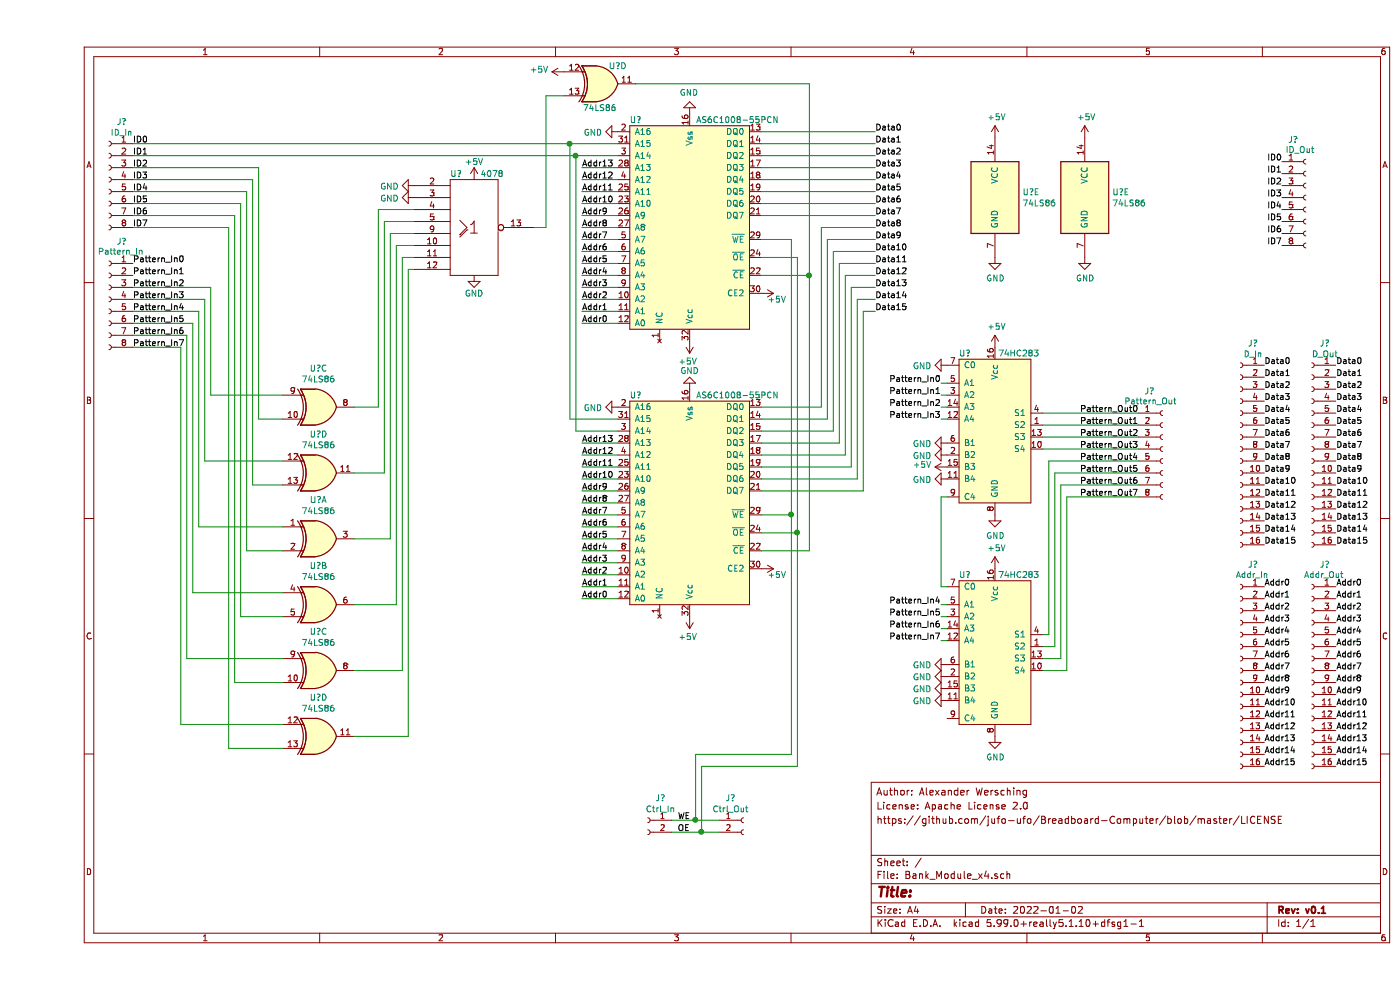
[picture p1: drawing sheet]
EESchema Schematic File Version 4
EELAYER 30 0
EELAYER END
$Descr A4 11693 8268
encoding utf-8
Sheet 1 1
Title ""
Date "2022-01-02"
Rev "v0.1"
Comp ""
Comment1 ""
Comment2 "https://github.com/jufo-ufo/Breadboard-Computer/blob/master/LICENSE"
Comment3 "License: Apache License 2.0"
Comment4 "Author: Alexander Wersching"
$EndDescr
$Comp
L Connector:Conn_01x16_Female J?
U 1 1
P 10650 3750
F 0 "J?" H 10542 4635 50  0000 C CNN
F 1 "D_Out" H 10542 4544 50  0000 C CNN
F 2 "" H 10650 3750 50  0001 C CNN
F 3 "~" H 10650 3750 50  0001 C CNN
	1    10650 3750
	-1   0    0    -1  
$EndComp
$Comp
L Connector:Conn_01x16_Female J?
U 1 1
P 10650 5600
F 0 "J?" H 10542 6485 50  0000 C CNN
F 1 "Addr_Out" H 10550 6400 50  0000 C CNN
F 2 "" H 10650 5600 50  0001 C CNN
F 3 "~" H 10650 5600 50  0001 C CNN
	1    10650 5600
	-1   0    0    -1  
$EndComp
$Comp
L Connector:Conn_01x08_Female J?
U 1 1
P 10600 1650
F 0 "J?" H 10492 2135 50  0000 C CNN
F 1 "ID_Out" H 10550 2050 50  0000 C CNN
F 2 "" H 10600 1650 50  0001 C CNN
F 3 "~" H 10600 1650 50  0001 C CNN
	1    10600 1650
	1    0    0    -1  
$EndComp
Text Label 800  2200 0    50   ~ 0
Pattern_In0
Text Label 800  2300 0    50   ~ 0
Pattern_In1
Text Label 800  2400 0    50   ~ 0
Pattern_In2
Text Label 800  2500 0    50   ~ 0
Pattern_In3
Text Label 800  2600 0    50   ~ 0
Pattern_In4
Text Label 800  2700 0    50   ~ 0
Pattern_In5
Text Label 800  2800 0    50   ~ 0
Pattern_In6
Text Label 800  2900 0    50   ~ 0
Pattern_In7
Text Label 10850 3050 0    50   ~ 0
Data0
Text Label 10850 3150 0    50   ~ 0
Data1
Text Label 10850 3250 0    50   ~ 0
Data2
Text Label 10850 3350 0    50   ~ 0
Data3
Text Label 10850 3450 0    50   ~ 0
Data4
Text Label 10850 3550 0    50   ~ 0
Data5
Text Label 10850 3650 0    50   ~ 0
Data6
Text Label 10850 3750 0    50   ~ 0
Data7
Text Label 10850 3850 0    50   ~ 0
Data8
Text Label 10850 3950 0    50   ~ 0
Data9
Text Label 10850 4050 0    50   ~ 0
Data10
Text Label 10850 4150 0    50   ~ 0
Data11
Text Label 10850 4250 0    50   ~ 0
Data12
Text Label 10850 4350 0    50   ~ 0
Data13
Text Label 10850 4450 0    50   ~ 0
Data14
Text Label 10850 4550 0    50   ~ 0
Data15
Text Label 10850 4900 0    50   ~ 0
Addr0
Text Label 10850 5000 0    50   ~ 0
Addr1
Text Label 10850 5100 0    50   ~ 0
Addr2
Text Label 10850 5200 0    50   ~ 0
Addr3
Text Label 10850 5300 0    50   ~ 0
Addr4
Text Label 10850 5400 0    50   ~ 0
Addr5
Text Label 10850 5500 0    50   ~ 0
Addr6
Text Label 10850 5600 0    50   ~ 0
Addr7
Text Label 10850 5700 0    50   ~ 0
Addr8
Text Label 10850 5800 0    50   ~ 0
Addr9
Text Label 10850 5900 0    50   ~ 0
Addr10
Text Label 10850 6000 0    50   ~ 0
Addr11
Text Label 10850 6100 0    50   ~ 0
Addr12
Text Label 10850 6200 0    50   ~ 0
Addr13
Text Label 10850 6300 0    50   ~ 0
Addr14
Text Label 10850 6400 0    50   ~ 0
Addr15
Text Label 800  1200 0    50   ~ 0
ID0
Text Label 800  1300 0    50   ~ 0
ID1
Text Label 800  1400 0    50   ~ 0
ID2
Text Label 800  1500 0    50   ~ 0
ID3
Text Label 800  1600 0    50   ~ 0
ID4
Text Label 800  1700 0    50   ~ 0
ID5
Text Label 800  1800 0    50   ~ 0
ID6
Text Label 800  1900 0    50   ~ 0
ID7
Text Label 10400 1350 2    50   ~ 0
ID0
Text Label 10400 1450 2    50   ~ 0
ID1
Text Label 10400 1550 2    50   ~ 0
ID2
Text Label 10400 1650 2    50   ~ 0
ID3
Text Label 10400 1750 2    50   ~ 0
ID4
Text Label 10400 1850 2    50   ~ 0
ID5
Text Label 10400 1950 2    50   ~ 0
ID6
Text Label 10400 2050 2    50   ~ 0
ID7
Text Label 10250 6400 0    50   ~ 0
Addr15
Text Label 10250 6300 0    50   ~ 0
Addr14
Text Label 10250 6200 0    50   ~ 0
Addr13
Text Label 10250 6100 0    50   ~ 0
Addr12
Text Label 10250 6000 0    50   ~ 0
Addr11
Text Label 10250 5900 0    50   ~ 0
Addr10
Text Label 10250 5800 0    50   ~ 0
Addr9
Text Label 10250 5700 0    50   ~ 0
Addr8
Text Label 10250 5600 0    50   ~ 0
Addr7
Text Label 10250 5500 0    50   ~ 0
Addr6
Text Label 10250 5400 0    50   ~ 0
Addr5
Text Label 10250 5300 0    50   ~ 0
Addr4
Text Label 10250 5200 0    50   ~ 0
Addr3
Text Label 10250 5100 0    50   ~ 0
Addr2
Text Label 10250 5000 0    50   ~ 0
Addr1
Text Label 10250 4900 0    50   ~ 0
Addr0
Text Label 10250 4550 0    50   ~ 0
Data15
Text Label 10250 4450 0    50   ~ 0
Data14
Text Label 10250 4350 0    50   ~ 0
Data13
Text Label 10250 4250 0    50   ~ 0
Data12
Text Label 10250 4150 0    50   ~ 0
Data11
Text Label 10250 4050 0    50   ~ 0
Data10
Text Label 10250 3950 0    50   ~ 0
Data9
Text Label 10250 3850 0    50   ~ 0
Data8
Text Label 10250 3750 0    50   ~ 0
Data7
Text Label 10250 3650 0    50   ~ 0
Data6
Text Label 10250 3550 0    50   ~ 0
Data5
Text Label 10250 3450 0    50   ~ 0
Data4
Text Label 10250 3350 0    50   ~ 0
Data3
Text Label 10250 3250 0    50   ~ 0
Data2
Text Label 10250 3150 0    50   ~ 0
Data1
Text Label 10250 3050 0    50   ~ 0
Data0
$Comp
L Connector:Conn_01x16_Female J?
U 1 1
P 10050 5600
F 0 "J?" H 9942 6485 50  0000 C CNN
F 1 "Addr_In" H 9950 6400 50  0000 C CNN
F 2 "" H 10050 5600 50  0001 C CNN
F 3 "~" H 10050 5600 50  0001 C CNN
	1    10050 5600
	-1   0    0    -1  
$EndComp
$Comp
L Connector:Conn_01x16_Female J?
U 1 1
P 10050 3750
F 0 "J?" H 9942 4635 50  0000 C CNN
F 1 "D_In" H 9942 4544 50  0000 C CNN
F 2 "" H 10050 3750 50  0001 C CNN
F 3 "~" H 10050 3750 50  0001 C CNN
	1    10050 3750
	-1   0    0    -1  
$EndComp
$Comp
L 74xx:74LS86 U?
U 1 1
P 2350 4500
F 0 "U?" H 2350 4825 50  0000 C CNN
F 1 "74LS86" H 2350 4734 50  0000 C CNN
F 2 "" H 2350 4500 50  0001 C CNN
F 3 "74xx/74ls86.pdf" H 2350 4500 50  0001 C CNN
	1    2350 4500
	1    0    0    -1  
$EndComp
$Comp
L 74xx:74LS86 U?
U 2 1
P 2350 5050
F 0 "U?" H 2350 5375 50  0000 C CNN
F 1 "74LS86" H 2350 5284 50  0000 C CNN
F 2 "" H 2350 5050 50  0001 C CNN
F 3 "74xx/74ls86.pdf" H 2350 5050 50  0001 C CNN
	2    2350 5050
	1    0    0    -1  
$EndComp
$Comp
L 74xx:74LS86 U?
U 3 1
P 2350 3400
F 0 "U?" H 2350 3725 50  0000 C CNN
F 1 "74LS86" H 2350 3634 50  0000 C CNN
F 2 "" H 2350 3400 50  0001 C CNN
F 3 "74xx/74ls86.pdf" H 2350 3400 50  0001 C CNN
	3    2350 3400
	1    0    0    -1  
$EndComp
$Comp
L 74xx:74LS86 U?
U 3 1
P 2350 5600
F 0 "U?" H 2350 5925 50  0000 C CNN
F 1 "74LS86" H 2350 5834 50  0000 C CNN
F 2 "" H 2350 5600 50  0001 C CNN
F 3 "74xx/74ls86.pdf" H 2350 5600 50  0001 C CNN
	3    2350 5600
	1    0    0    -1  
$EndComp
$Comp
L 74xx:74LS86 U?
U 4 1
P 2350 3950
F 0 "U?" H 2350 4275 50  0000 C CNN
F 1 "74LS86" H 2350 4184 50  0000 C CNN
F 2 "" H 2350 3950 50  0001 C CNN
F 3 "74xx/74ls86.pdf" H 2350 3950 50  0001 C CNN
	4    2350 3950
	1    0    0    -1  
$EndComp
$Comp
L 74xx:74LS86 U?
U 4 1
P 2350 6150
F 0 "U?" H 2350 6475 50  0000 C CNN
F 1 "74LS86" H 2350 6384 50  0000 C CNN
F 2 "" H 2350 6150 50  0001 C CNN
F 3 "74xx/74ls86.pdf" H 2350 6150 50  0001 C CNN
	4    2350 6150
	1    0    0    -1  
$EndComp
$Comp
L 74xx:74LS86 U?
U 5 1
P 8000 1650
F 0 "U?" H 8230 1696 50  0000 L CNN
F 1 "74LS86" H 8230 1605 50  0000 L CNN
F 2 "" H 8000 1650 50  0001 C CNN
F 3 "74xx/74ls86.pdf" H 8000 1650 50  0001 C CNN
	5    8000 1650
	1    0    0    -1  
$EndComp
$Comp
L 74xx:74LS86 U?
U 5 1
P 8750 1650
F 0 "U?" H 8980 1696 50  0000 L CNN
F 1 "74LS86" H 8980 1605 50  0000 L CNN
F 2 "" H 8750 1650 50  0001 C CNN
F 3 "74xx/74ls86.pdf" H 8750 1650 50  0001 C CNN
	5    8750 1650
	1    0    0    -1  
$EndComp
$Comp
L power:+5V #PWR?
U 1 1
P 8000 1150
F 0 "#PWR?" H 8000 1000 50  0001 C CNN
F 1 "+5V" H 8015 1323 50  0000 C CNN
F 2 "" H 8000 1150 50  0001 C CNN
F 3 "" H 8000 1150 50  0001 C CNN
	1    8000 1150
	1    0    0    -1  
$EndComp
$Comp
L power:+5V #PWR?
U 1 1
P 8750 1150
F 0 "#PWR?" H 8750 1000 50  0001 C CNN
F 1 "+5V" H 8765 1323 50  0000 C CNN
F 2 "" H 8750 1150 50  0001 C CNN
F 3 "" H 8750 1150 50  0001 C CNN
	1    8750 1150
	1    0    0    -1  
$EndComp
$Comp
L power:GND #PWR?
U 1 1
P 8000 2150
F 0 "#PWR?" H 8000 1900 50  0001 C CNN
F 1 "GND" H 8005 1977 50  0000 C CNN
F 2 "" H 8000 2150 50  0001 C CNN
F 3 "" H 8000 2150 50  0001 C CNN
	1    8000 2150
	1    0    0    -1  
$EndComp
$Comp
L power:GND #PWR?
U 1 1
P 8750 2150
F 0 "#PWR?" H 8750 1900 50  0001 C CNN
F 1 "GND" H 8755 1977 50  0000 C CNN
F 2 "" H 8750 2150 50  0001 C CNN
F 3 "" H 8750 2150 50  0001 C CNN
	1    8750 2150
	1    0    0    -1  
$EndComp
Wire Wire Line
	1450 3300 2050 3300
Wire Wire Line
	1400 2500 1400 3850
Wire Wire Line
	1400 3850 2050 3850
Wire Wire Line
	1350 4400 2050 4400
Wire Wire Line
	1450 2400 1450 3300
Wire Wire Line
	1350 2600 1350 4400
Wire Wire Line
	1300 2700 1300 4950
Wire Wire Line
	1300 4950 2050 4950
Wire Wire Line
	2050 5500 1250 5500
Wire Wire Line
	1250 5500 1250 2800
Wire Wire Line
	1200 2900 1200 6050
Wire Wire Line
	1200 6050 2050 6050
Wire Wire Line
	1600 1900 1600 6250
Wire Wire Line
	1600 6250 2050 6250
Wire Wire Line
	1650 1800 1650 5700
Wire Wire Line
	1650 5700 2050 5700
Wire Wire Line
	2050 5150 1700 5150
Wire Wire Line
	1700 5150 1700 1700
Wire Wire Line
	1750 1600 1750 4600
Wire Wire Line
	1750 4600 2050 4600
Wire Wire Line
	1800 1500 1800 4050
Wire Wire Line
	1800 4050 2050 4050
Wire Wire Line
	2050 3500 1850 3500
Wire Wire Line
	1850 3500 1850 1400
Wire Wire Line
	2850 1750 2850 3400
Wire Wire Line
	2850 3400 2650 3400
Wire Wire Line
	2900 1850 2900 3950
Wire Wire Line
	2900 3950 2650 3950
Wire Wire Line
	2650 4500 2950 4500
Wire Wire Line
	2950 4500 2950 1950
Wire Wire Line
	3000 2050 3000 5050
Wire Wire Line
	3000 5050 2650 5050
Wire Wire Line
	2650 5600 3050 5600
Wire Wire Line
	3050 5600 3050 2150
Wire Wire Line
	3100 2250 3100 6150
Wire Wire Line
	3100 6150 2650 6150
$Comp
L power:GND #PWR?
U 1 1
P 3650 2300
F 0 "#PWR?" H 3650 2050 50  0001 C CNN
F 1 "GND" H 3650 2150 50  0000 C CNN
F 2 "" H 3650 2300 50  0001 C CNN
F 3 "" H 3650 2300 50  0001 C CNN
	1    3650 2300
	1    0    0    -1  
$EndComp
$Comp
L power:+5V #PWR?
U 1 1
P 3650 1500
F 0 "#PWR?" H 3650 1350 50  0001 C CNN
F 1 "+5V" H 3650 1650 50  0000 C CNN
F 2 "" H 3650 1500 50  0001 C CNN
F 3 "" H 3650 1500 50  0001 C CNN
	1    3650 1500
	1    0    0    -1  
$EndComp
Wire Wire Line
	2950 1950 3150 1950
Wire Wire Line
	3150 1850 2900 1850
Wire Wire Line
	3150 1750 2850 1750
Wire Wire Line
	3150 2250 3100 2250
Wire Wire Line
	3050 2150 3150 2150
Wire Wire Line
	3150 2050 3000 2050
$Comp
L 4xxx_IEEE:4078 U?
U 1 1
P 3650 1900
F 0 "U?" H 3500 2350 50  0000 C CNN
F 1 "4078" H 3800 2350 50  0000 C CNN
F 2 "" H 3650 1900 50  0001 C CNN
F 3 "" H 3650 1900 50  0001 C CNN
	1    3650 1900
	1    0    0    -1  
$EndComp
Text Label 4550 2700 0    50   ~ 0
Addr0
Text Label 4550 2600 0    50   ~ 0
Addr1
Text Label 4550 2500 0    50   ~ 0
Addr2
Text Label 4550 2400 0    50   ~ 0
Addr3
Text Label 4550 2300 0    50   ~ 0
Addr4
Text Label 4550 2200 0    50   ~ 0
Addr5
Text Label 4550 2100 0    50   ~ 0
Addr6
Text Label 4550 2000 0    50   ~ 0
Addr7
Text Label 4550 1900 0    50   ~ 0
Addr8
Text Label 4550 1800 0    50   ~ 0
Addr9
Text Label 4550 1700 0    50   ~ 0
Addr10
Text Label 4550 1600 0    50   ~ 0
Addr11
Text Label 4550 1500 0    50   ~ 0
Addr12
Text Label 4550 1400 0    50   ~ 0
Addr13
Wire Wire Line
	4850 1400 4550 1400
Wire Wire Line
	4550 1500 4850 1500
Wire Wire Line
	4850 1600 4550 1600
Wire Wire Line
	4550 1700 4850 1700
Wire Wire Line
	4550 1800 4850 1800
Wire Wire Line
	4850 1900 4550 1900
Wire Wire Line
	4550 2000 4850 2000
Wire Wire Line
	4850 2100 4550 2100
Wire Wire Line
	4550 2200 4850 2200
Wire Wire Line
	4850 2300 4550 2300
Wire Wire Line
	4550 2400 4850 2400
Wire Wire Line
	4850 2500 4550 2500
Wire Wire Line
	4850 2600 4550 2600
Wire Wire Line
	4550 2700 4850 2700
Text Label 4550 5000 0    50   ~ 0
Addr0
Text Label 4550 4900 0    50   ~ 0
Addr1
Text Label 4550 4800 0    50   ~ 0
Addr2
Text Label 4550 4700 0    50   ~ 0
Addr3
Text Label 4550 4600 0    50   ~ 0
Addr4
Text Label 4550 4500 0    50   ~ 0
Addr5
Text Label 4550 4400 0    50   ~ 0
Addr6
Text Label 4550 4300 0    50   ~ 0
Addr7
Text Label 4550 4200 0    50   ~ 0
Addr8
Text Label 4550 4100 0    50   ~ 0
Addr9
Text Label 4550 4000 0    50   ~ 0
Addr10
Text Label 4550 3900 0    50   ~ 0
Addr11
Text Label 4550 3800 0    50   ~ 0
Addr12
Text Label 4550 3700 0    50   ~ 0
Addr13
Wire Wire Line
	4850 3700 4550 3700
Wire Wire Line
	4550 3800 4850 3800
Wire Wire Line
	4850 3900 4550 3900
Wire Wire Line
	4550 4000 4850 4000
Wire Wire Line
	4550 4100 4850 4100
Wire Wire Line
	4850 4200 4550 4200
Wire Wire Line
	4550 4300 4850 4300
Wire Wire Line
	4850 4400 4550 4400
Wire Wire Line
	4550 4500 4850 4500
Wire Wire Line
	4850 4600 4550 4600
Wire Wire Line
	4550 4700 4850 4700
Wire Wire Line
	4850 4800 4550 4800
Wire Wire Line
	4850 4900 4550 4900
Wire Wire Line
	4550 5000 4850 5000
Wire Wire Line
	4500 3600 4850 3600
Wire Wire Line
	6450 2300 6050 2300
Wire Wire Line
	6450 4600 6050 4600
Wire Wire Line
	6550 3400 6550 1900
Wire Wire Line
	6550 1900 7000 1900
Wire Wire Line
	7000 2000 6600 2000
Wire Wire Line
	6600 2000 6600 3500
Wire Wire Line
	6650 3600 6650 2100
Wire Wire Line
	6650 2100 7000 2100
Wire Wire Line
	7000 2200 6700 2200
Wire Wire Line
	6700 2200 6700 3700
Wire Wire Line
	7000 2400 6800 2400
Wire Wire Line
	6800 2400 6800 3900
Wire Wire Line
	7000 2500 6850 2500
Wire Wire Line
	6850 2500 6850 4000
Wire Wire Line
	6850 4000 6050 4000
Wire Wire Line
	7000 2600 6900 2600
Wire Wire Line
	6900 2600 6900 4100
Text Label 7000 1100 0    50   ~ 0
Data0
Text Label 7000 1200 0    50   ~ 0
Data1
Text Label 7000 1300 0    50   ~ 0
Data2
Text Label 7000 1400 0    50   ~ 0
Data3
Text Label 7000 1500 0    50   ~ 0
Data4
Text Label 7000 1600 0    50   ~ 0
Data5
Text Label 7000 1700 0    50   ~ 0
Data6
Text Label 7000 1800 0    50   ~ 0
Data7
Text Label 7000 1900 0    50   ~ 0
Data8
Text Label 7000 2000 0    50   ~ 0
Data9
Text Label 7000 2100 0    50   ~ 0
Data10
Text Label 7000 2200 0    50   ~ 0
Data11
Text Label 7000 2300 0    50   ~ 0
Data12
Text Label 7000 2400 0    50   ~ 0
Data13
Text Label 7000 2500 0    50   ~ 0
Data14
Text Label 7000 2600 0    50   ~ 0
Data15
Wire Wire Line
	6050 4300 6300 4300
Wire Wire Line
	6300 4300 6300 2000
Wire Wire Line
	6300 2000 6050 2000
Wire Wire Line
	6050 2150 6350 2150
Wire Wire Line
	6350 2150 6350 4450
Wire Wire Line
	6050 1800 7000 1800
Wire Wire Line
	6050 1700 7000 1700
Wire Wire Line
	6050 1100 7000 1100
Wire Wire Line
	6050 1200 7000 1200
Wire Wire Line
	6050 1300 7000 1300
Wire Wire Line
	6050 1400 7000 1400
Wire Wire Line
	6050 1500 7000 1500
Wire Wire Line
	6050 1600 7000 1600
$Comp
L Computer_Component_Library:74HC283 U?
U 1 1
P 8000 3600
F 0 "U?" H 7750 4250 50  0000 C CNN
F 1 "74HC283" H 8200 4250 50  0000 C CNN
F 2 "" H 6300 5550 50  0001 C CNN
F 3 "" H 6300 5550 50  0001 C CNN
	1    8000 3600
	1    0    0    -1  
$EndComp
$Comp
L power:GND #PWR?
U 1 1
P 8000 4300
F 0 "#PWR?" H 8000 4050 50  0001 C CNN
F 1 "GND" H 8005 4127 50  0000 C CNN
F 2 "" H 8000 4300 50  0001 C CNN
F 3 "" H 8000 4300 50  0001 C CNN
	1    8000 4300
	1    0    0    -1  
$EndComp
$Comp
L power:GND #PWR?
U 1 1
P 7600 3050
F 0 "#PWR?" H 7600 2800 50  0001 C CNN
F 1 "GND" V 7605 2922 50  0000 R CNN
F 2 "" H 7600 3050 50  0001 C CNN
F 3 "" H 7600 3050 50  0001 C CNN
	1    7600 3050
	0    1    1    0   
$EndComp
$Comp
L power:+5V #PWR?
U 1 1
P 8000 2900
F 0 "#PWR?" H 8000 2750 50  0001 C CNN
F 1 "+5V" H 8015 3073 50  0000 C CNN
F 2 "" H 8000 2900 50  0001 C CNN
F 3 "" H 8000 2900 50  0001 C CNN
	1    8000 2900
	1    0    0    -1  
$EndComp
$Comp
L Computer_Component_Library:74HC283 U?
U 1 1
P 8000 5450
F 0 "U?" H 7750 6100 50  0000 C CNN
F 1 "74HC283" H 8200 6100 50  0000 C CNN
F 2 "" H 6300 7400 50  0001 C CNN
F 3 "" H 6300 7400 50  0001 C CNN
	1    8000 5450
	1    0    0    -1  
$EndComp
$Comp
L power:GND #PWR?
U 1 1
P 8000 6150
F 0 "#PWR?" H 8000 5900 50  0001 C CNN
F 1 "GND" H 8005 5977 50  0000 C CNN
F 2 "" H 8000 6150 50  0001 C CNN
F 3 "" H 8000 6150 50  0001 C CNN
	1    8000 6150
	1    0    0    -1  
$EndComp
$Comp
L power:+5V #PWR?
U 1 1
P 8000 4750
F 0 "#PWR?" H 8000 4600 50  0001 C CNN
F 1 "+5V" H 8015 4923 50  0000 C CNN
F 2 "" H 8000 4750 50  0001 C CNN
F 3 "" H 8000 4750 50  0001 C CNN
	1    8000 4750
	1    0    0    -1  
$EndComp
Wire Wire Line
	7600 4150 7550 4150
Wire Wire Line
	7550 4150 7550 4900
Wire Wire Line
	7550 4900 7600 4900
$Comp
L power:+5V #PWR?
U 1 1
P 7600 3900
F 0 "#PWR?" H 7600 3750 50  0001 C CNN
F 1 "+5V" V 7615 4028 50  0000 L CNN
F 2 "" H 7600 3900 50  0001 C CNN
F 3 "" H 7600 3900 50  0001 C CNN
	1    7600 3900
	0    -1   -1   0   
$EndComp
$Comp
L power:GND #PWR?
U 1 1
P 7600 3700
F 0 "#PWR?" H 7600 3450 50  0001 C CNN
F 1 "GND" V 7605 3572 50  0000 R CNN
F 2 "" H 7600 3700 50  0001 C CNN
F 3 "" H 7600 3700 50  0001 C CNN
	1    7600 3700
	0    1    1    0   
$EndComp
$Comp
L power:GND #PWR?
U 1 1
P 7600 4000
F 0 "#PWR?" H 7600 3750 50  0001 C CNN
F 1 "GND" V 7605 3872 50  0000 R CNN
F 2 "" H 7600 4000 50  0001 C CNN
F 3 "" H 7600 4000 50  0001 C CNN
	1    7600 4000
	0    1    1    0   
$EndComp
$Comp
L power:GND #PWR?
U 1 1
P 7600 3800
F 0 "#PWR?" H 7600 3550 50  0001 C CNN
F 1 "GND" V 7605 3672 50  0000 R CNN
F 2 "" H 7600 3800 50  0001 C CNN
F 3 "" H 7600 3800 50  0001 C CNN
	1    7600 3800
	0    1    1    0   
$EndComp
$Comp
L power:GND #PWR?
U 1 1
P 7600 5550
F 0 "#PWR?" H 7600 5300 50  0001 C CNN
F 1 "GND" V 7605 5422 50  0000 R CNN
F 2 "" H 7600 5550 50  0001 C CNN
F 3 "" H 7600 5550 50  0001 C CNN
	1    7600 5550
	0    1    1    0   
$EndComp
$Comp
L power:GND #PWR?
U 1 1
P 7600 5650
F 0 "#PWR?" H 7600 5400 50  0001 C CNN
F 1 "GND" V 7605 5522 50  0000 R CNN
F 2 "" H 7600 5650 50  0001 C CNN
F 3 "" H 7600 5650 50  0001 C CNN
	1    7600 5650
	0    1    1    0   
$EndComp
$Comp
L power:GND #PWR?
U 1 1
P 7600 5750
F 0 "#PWR?" H 7600 5500 50  0001 C CNN
F 1 "GND" V 7605 5622 50  0000 R CNN
F 2 "" H 7600 5750 50  0001 C CNN
F 3 "" H 7600 5750 50  0001 C CNN
	1    7600 5750
	0    1    1    0   
$EndComp
$Comp
L power:GND #PWR?
U 1 1
P 7600 5850
F 0 "#PWR?" H 7600 5600 50  0001 C CNN
F 1 "GND" V 7605 5722 50  0000 R CNN
F 2 "" H 7600 5850 50  0001 C CNN
F 3 "" H 7600 5850 50  0001 C CNN
	1    7600 5850
	0    1    1    0   
$EndComp
$Comp
L Connector:Conn_01x08_Female J?
U 1 1
P 9400 3750
F 0 "J?" H 9292 4235 50  0000 C CNN
F 1 "Pattern_Out" H 9300 4150 50  0000 C CNN
F 2 "" H 9400 3750 50  0001 C CNN
F 3 "~" H 9400 3750 50  0001 C CNN
	1    9400 3750
	1    0    0    -1  
$EndComp
Wire Wire Line
	8450 5300 8400 5300
Wire Wire Line
	8400 5400 8500 5400
Wire Wire Line
	8550 5500 8400 5500
Wire Wire Line
	8400 5600 8600 5600
Wire Wire Line
	8600 5600 8600 4150
Wire Wire Line
	8550 4050 8550 5500
Wire Wire Line
	8500 5400 8500 3950
Wire Wire Line
	8450 3850 8450 5300
Wire Wire Line
	8600 4150 9200 4150
Wire Wire Line
	9200 4050 8550 4050
Wire Wire Line
	8500 3950 9200 3950
Wire Wire Line
	9200 3850 8450 3850
Wire Wire Line
	8400 3750 9200 3750
Wire Wire Line
	8400 3650 9200 3650
Wire Wire Line
	8400 3550 9200 3550
Wire Wire Line
	8400 3450 9200 3450
Text Label 9200 4150 2    50   ~ 0
Pattern_Out7
Text Label 9200 4050 2    50   ~ 0
Pattern_Out6
Text Label 9200 3950 2    50   ~ 0
Pattern_Out5
Text Label 9200 3850 2    50   ~ 0
Pattern_Out4
Text Label 9200 3750 2    50   ~ 0
Pattern_Out3
Text Label 9200 3650 2    50   ~ 0
Pattern_Out2
Text Label 9200 3550 2    50   ~ 0
Pattern_Out1
Text Label 9200 3450 2    50   ~ 0
Pattern_Out0
Connection ~ 6450 2300
Wire Wire Line
	6450 2300 6450 4600
Wire Wire Line
	800  1900 1600 1900
Wire Wire Line
	800  1800 1650 1800
Wire Wire Line
	1700 1700 800  1700
Wire Wire Line
	800  1600 1750 1600
Wire Wire Line
	800  1500 1800 1500
Wire Wire Line
	1850 1400 800  1400
$Comp
L Connector:Conn_01x08_Female J?
U 1 1
P 600 1500
F 0 "J?" H 492 1985 50  0000 C CNN
F 1 "ID_In" H 492 1894 50  0000 C CNN
F 2 "" H 600 1500 50  0001 C CNN
F 3 "~" H 600 1500 50  0001 C CNN
	1    600  1500
	-1   0    0    -1  
$EndComp
Wire Wire Line
	800  2900 1200 2900
Wire Wire Line
	1250 2800 800  2800
Wire Wire Line
	800  2700 1300 2700
Wire Wire Line
	800  2600 1350 2600
Wire Wire Line
	800  2500 1400 2500
Wire Wire Line
	800  2400 1450 2400
$Comp
L Connector:Conn_01x08_Female J?
U 1 1
P 600 2500
F 0 "J?" H 492 2985 50  0000 C CNN
F 1 "Pattern_In" H 500 2900 50  0000 C CNN
F 2 "" H 600 2500 50  0001 C CNN
F 3 "~" H 600 2500 50  0001 C CNN
	1    600  2500
	-1   0    0    -1  
$EndComp
$Comp
L power:GND #PWR?
U 1 1
P 3150 1550
F 0 "#PWR?" H 3150 1300 50  0001 C CNN
F 1 "GND" V 3155 1422 50  0000 R CNN
F 2 "" H 3150 1550 50  0001 C CNN
F 3 "" H 3150 1550 50  0001 C CNN
	1    3150 1550
	0    1    1    0   
$EndComp
Wire Wire Line
	6900 4100 6050 4100
Wire Wire Line
	6800 3900 6050 3900
Wire Wire Line
	6700 3700 6050 3700
Wire Wire Line
	6050 3600 6650 3600
Wire Wire Line
	6600 3500 6050 3500
Wire Wire Line
	6050 3400 6550 3400
Text Label 5350 6850 0    50   ~ 0
WE
Text Label 5350 6950 0    50   ~ 0
OE
$Comp
L Connector:Conn_01x02_Female J?
U 1 1
P 5100 6850
F 0 "J?" H 4992 7035 50  0000 C CNN
F 1 "Ctrl_In" H 4992 6944 50  0000 C CNN
F 2 "" H 5100 6850 50  0001 C CNN
F 3 "~" H 5100 6850 50  0001 C CNN
	1    5100 6850
	-1   0    0    -1  
$EndComp
$Comp
L Connector:Conn_01x02_Female J?
U 1 1
P 5900 6850
F 0 "J?" H 5792 7035 50  0000 C CNN
F 1 "Ctrl_Out" H 5792 6944 50  0000 C CNN
F 2 "" H 5900 6850 50  0001 C CNN
F 3 "~" H 5900 6850 50  0001 C CNN
	1    5900 6850
	1    0    0    -1  
$EndComp
$Comp
L Computer_Component_Library:AS6C1008-55PCN U?
U 1 1
P 5450 1900
F 0 "U?" H 5000 2800 50  0000 C CNN
F 1 "AS6C1008-55PCN" H 5850 2800 50  0000 C CNN
F 2 "" H 5250 1900 50  0001 C CNN
F 3 "" H 5250 1900 50  0001 C CNN
	1    5450 1900
	1    0    0    -1  
$EndComp
$Comp
L Computer_Component_Library:AS6C1008-55PCN U?
U 1 1
P 5450 4200
F 0 "U?" H 5000 5100 50  0000 C CNN
F 1 "AS6C1008-55PCN" H 5850 5100 50  0000 C CNN
F 2 "" H 5250 4200 50  0001 C CNN
F 3 "" H 5250 4200 50  0001 C CNN
	1    5450 4200
	1    0    0    -1  
$EndComp
Wire Wire Line
	6750 3800 6050 3800
Wire Wire Line
	7000 2300 6750 2300
Wire Wire Line
	6750 2300 6750 3800
Connection ~ 6300 4300
Wire Wire Line
	6300 4300 6300 6300
Wire Wire Line
	6350 4450 6050 4450
Wire Wire Line
	6350 4450 6350 6400
Connection ~ 6350 4450
$Comp
L power:+5V #PWR?
U 1 1
P 6050 4750
F 0 "#PWR?" H 6050 4600 50  0001 C CNN
F 1 "+5V" V 6100 4800 50  0000 L CNN
F 2 "" H 6050 4750 50  0001 C CNN
F 3 "" H 6050 4750 50  0001 C CNN
	1    6050 4750
	0    1    1    0   
$EndComp
$Comp
L power:+5V #PWR?
U 1 1
P 6050 2450
F 0 "#PWR?" H 6050 2300 50  0001 C CNN
F 1 "+5V" V 6100 2500 50  0000 L CNN
F 2 "" H 6050 2450 50  0001 C CNN
F 3 "" H 6050 2450 50  0001 C CNN
	1    6050 2450
	0    1    1    0   
$EndComp
$Comp
L power:+5V #PWR?
U 1 1
P 5450 5150
F 0 "#PWR?" H 5450 5000 50  0001 C CNN
F 1 "+5V" H 5465 5323 50  0000 C CNN
F 2 "" H 5450 5150 50  0001 C CNN
F 3 "" H 5450 5150 50  0001 C CNN
	1    5450 5150
	-1   0    0    1   
$EndComp
$Comp
L power:+5V #PWR?
U 1 1
P 5450 2850
F 0 "#PWR?" H 5450 2700 50  0001 C CNN
F 1 "+5V" H 5465 3023 50  0000 C CNN
F 2 "" H 5450 2850 50  0001 C CNN
F 3 "" H 5450 2850 50  0001 C CNN
	1    5450 2850
	-1   0    0    1   
$EndComp
$Comp
L power:GND #PWR?
U 1 1
P 5450 3250
F 0 "#PWR?" H 5450 3000 50  0001 C CNN
F 1 "GND" H 5450 3100 50  0000 C CNN
F 2 "" H 5450 3250 50  0001 C CNN
F 3 "" H 5450 3250 50  0001 C CNN
	1    5450 3250
	-1   0    0    1   
$EndComp
$Comp
L power:GND #PWR?
U 1 1
P 5450 950
F 0 "#PWR?" H 5450 700 50  0001 C CNN
F 1 "GND" H 5455 777 50  0000 C CNN
F 2 "" H 5450 950 50  0001 C CNN
F 3 "" H 5450 950 50  0001 C CNN
	1    5450 950 
	-1   0    0    1   
$EndComp
Wire Wire Line
	4500 3600 4500 1300
Wire Wire Line
	4500 1300 4850 1300
Wire Wire Line
	4850 1200 4450 1200
Wire Wire Line
	4450 1200 4450 3500
Wire Wire Line
	4450 3500 4850 3500
$Comp
L power:GND #PWR?
U 1 1
P 4850 3400
F 0 "#PWR?" H 4850 3150 50  0001 C CNN
F 1 "GND" V 4855 3272 50  0000 R CNN
F 2 "" H 4850 3400 50  0001 C CNN
F 3 "" H 4850 3400 50  0001 C CNN
	1    4850 3400
	0    1    1    0   
$EndComp
$Comp
L power:GND #PWR?
U 1 1
P 4850 1100
F 0 "#PWR?" H 4850 850 50  0001 C CNN
F 1 "GND" V 4855 972 50  0000 R CNN
F 2 "" H 4850 1100 50  0001 C CNN
F 3 "" H 4850 1100 50  0001 C CNN
	1    4850 1100
	0    1    1    0   
$EndComp
Wire Wire Line
	4450 1200 800  1200
Connection ~ 4450 1200
Connection ~ 4500 1300
Wire Wire Line
	4250 1900 4150 1900
Wire Wire Line
	5550 6400 6350 6400
Wire Wire Line
	5500 6300 6300 6300
Text Label 7550 3200 2    50   ~ 0
Pattern_In0
Text Label 7550 3300 2    50   ~ 0
Pattern_In1
Text Label 7550 3400 2    50   ~ 0
Pattern_In2
Text Label 7550 3500 2    50   ~ 0
Pattern_In3
Text Label 7550 5050 2    50   ~ 0
Pattern_In4
Text Label 7550 5150 2    50   ~ 0
Pattern_In5
Text Label 7550 5250 2    50   ~ 0
Pattern_In6
Text Label 7550 5350 2    50   ~ 0
Pattern_In7
Wire Wire Line
	7550 3200 7600 3200
Wire Wire Line
	7600 3300 7550 3300
Wire Wire Line
	7550 3400 7600 3400
Wire Wire Line
	7600 3500 7550 3500
Wire Wire Line
	7550 5050 7600 5050
Wire Wire Line
	7600 5150 7550 5150
Wire Wire Line
	7550 5250 7600 5250
Wire Wire Line
	7600 5350 7550 5350
$Comp
L 74xx:74LS86 U?
U 4 1
P 4700 700
F 0 "U?" H 4850 850 50  0000 C CNN
F 1 "74LS86" H 4700 500 50  0000 C CNN
F 2 "" H 4700 700 50  0001 C CNN
F 3 "74xx/74ls86.pdf" H 4700 700 50  0001 C CNN
	4    4700 700 
	1    0    0    -1  
$EndComp
Wire Wire Line
	5000 700  6450 700 
Wire Wire Line
	6450 700  6450 2300
Wire Wire Line
	4250 800  4250 1900
Wire Wire Line
	4400 800  4250 800 
$Comp
L power:+5V #PWR?
U 1 1
P 4400 600
F 0 "#PWR?" H 4400 450 50  0001 C CNN
F 1 "+5V" V 4415 728 50  0000 L CNN
F 2 "" H 4400 600 50  0001 C CNN
F 3 "" H 4400 600 50  0001 C CNN
	1    4400 600 
	0    -1   -1   0   
$EndComp
Wire Wire Line
	5300 6850 5500 6850
Wire Wire Line
	5300 6950 5550 6950
Wire Wire Line
	5500 6300 5500 6850
Connection ~ 5500 6850
Wire Wire Line
	5500 6850 5700 6850
Connection ~ 5550 6950
Wire Wire Line
	5550 6950 5700 6950
Wire Wire Line
	5550 6400 5550 6950
Wire Wire Line
	800  1300 4500 1300
$Comp
L power:GND #PWR?
U 1 1
P 3150 1650
F 0 "#PWR?" H 3150 1400 50  0001 C CNN
F 1 "GND" V 3155 1522 50  0000 R CNN
F 2 "" H 3150 1650 50  0001 C CNN
F 3 "" H 3150 1650 50  0001 C CNN
	1    3150 1650
	0    1    1    0   
$EndComp
$EndSCHEMATC
